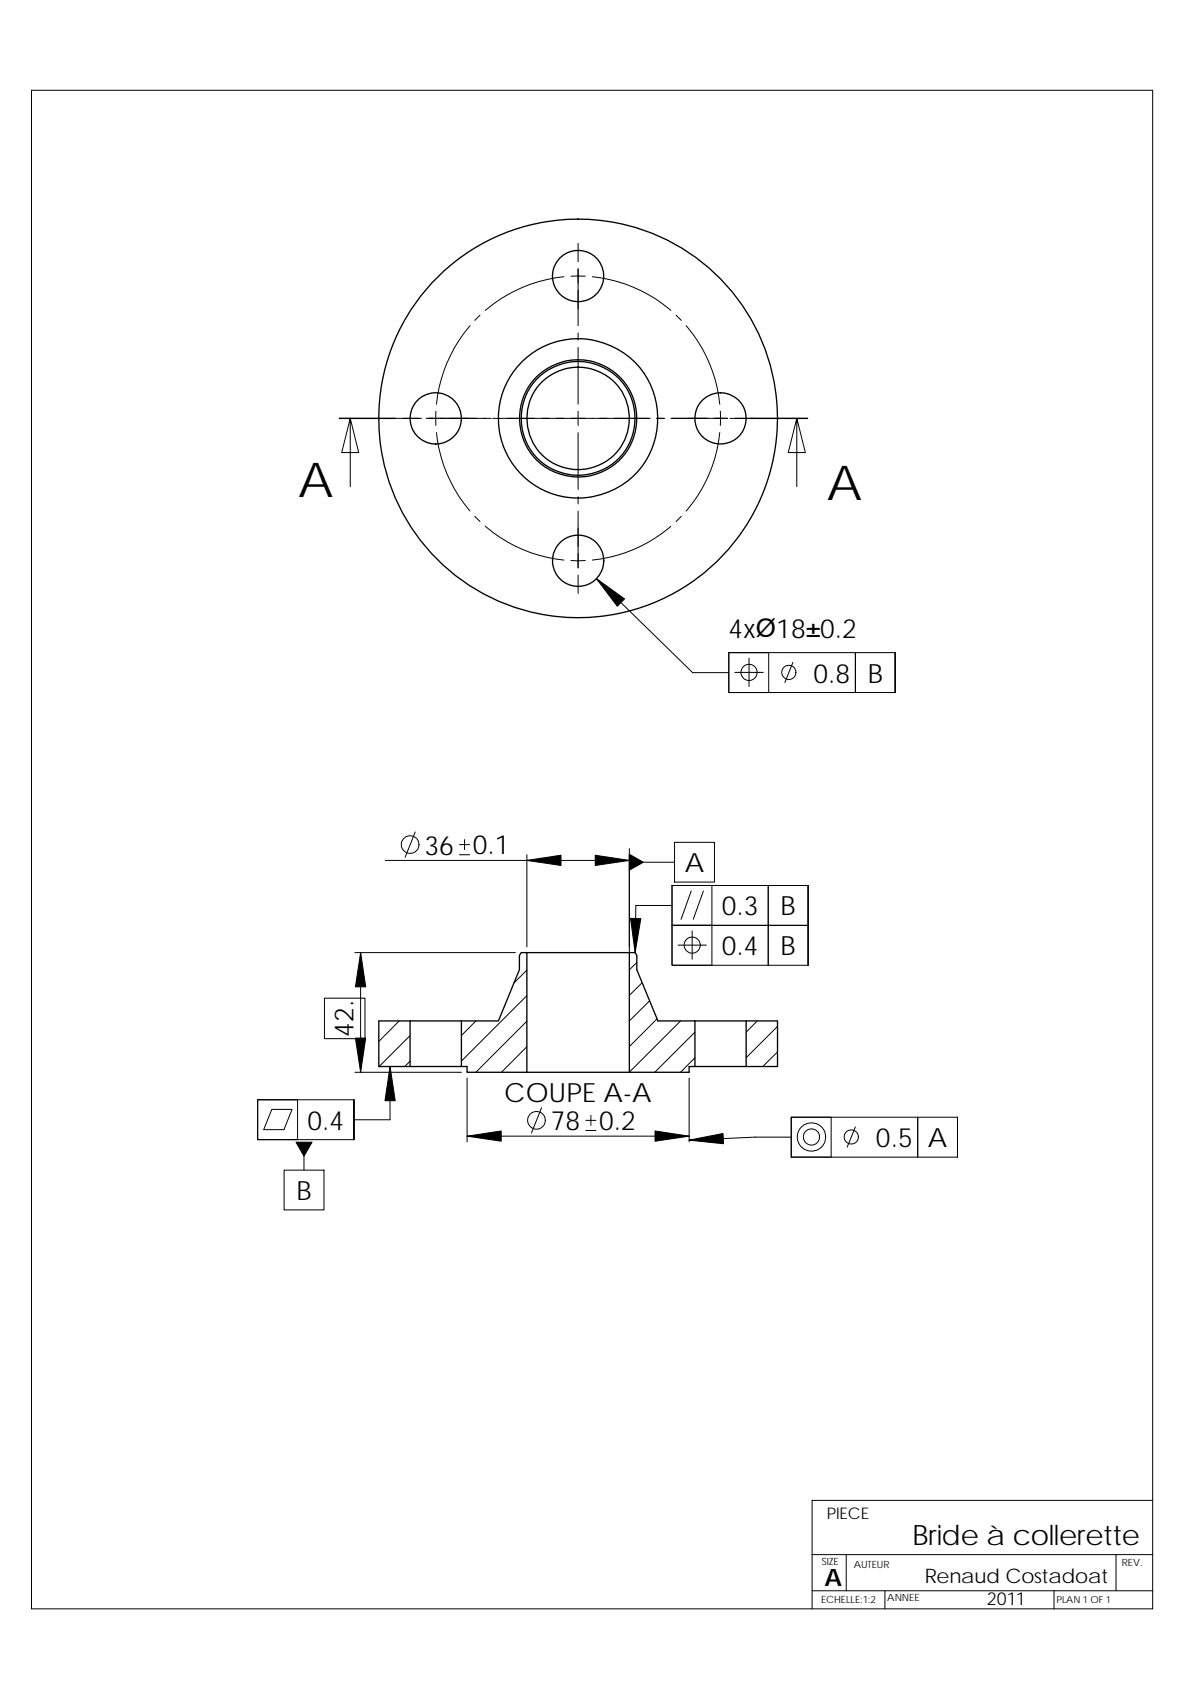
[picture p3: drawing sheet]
<svg xmlns="http://www.w3.org/2000/svg" width="210mm" height="297mm" viewBox="0 0 210 297" stroke-linecap="round" stroke-linejoin="round" font-family="sans-serif">
<g fill="none" stroke="#000" stroke-width=".18">
<path d="M5.5 15.9h196.9v266.7h-196.9zM82.5 57.2a25.2 25.2 0 0 0-5.9 13.8M84.3 55.4l-.9 .9M99 48.6a25.3 25.3 0 0 0-13.8 5.9M100.3 48.5h2.5M101.5 42.7v3.3M101.5 47.2v10M101.5 58.5v1.2M104 48.6a24.9 24.9 0 0 1 13.8 5.9M118.7 55.4l.9 .9M120.5 57.2a24.8 24.8 0 0 1 5.9 13.8M61.5 73.5l-1.5 6h3l-1.5-6v12"/>
<path d="M69.5 73.5h4.5M74.8 73.5h11.4M76.5 72.2v2.5M76.6 76a24.9 24.9 0 0 0 5.9 13.8M86.5 73.5h27.7M101.5 61v10M101.5 72.2v2.5M101.5 76v10M115.2 73.5h1.5M117.8 73.5h10M126.4 76a24.5 24.5 0 0 1-5.9 13.8M126.5 72.2v2.5"/>
<path d="M128.2 73.5h4.1M139.9 73.5l-1.5 6h3l-1.5-6v12M83.4 90.7l.9 .9M85.2 92.4a24.8 24.8 0 0 0 13.8 6M100.3 98.5h2.5M101.5 87.2v1.3M101.5 89.8v9.9M117.8 92.4a24.9 24.9 0 0 1-13.8 6M119.6 90.7l-.9 .9M101.5 101v3.2M104.7 101.6l16.9 16.5h6.4M128 114.6v7h7v-7"/>
<path d="M128 114.6h29.2v7h-29.2zM129 118.1h5M131.5 115.6v5M139.2 116.3l-1.4 3.6M150.2 114.6v7M67.6 151.1h42.9M72.9 146.1l-1.8 4.5M80.7 150.1h1.8M80.7 148.3h1.8M81.6 147.5v1.7M92.5 150.1v16.2M110.5 149v18.3"/>
<path d="M113 151.4h5.4M118 159h-6.4l-.1 8.3M118 155.5h23.9v14h-23.9v-7M118 155.5v7h23.9h-23.9M118 155.5v7h7M118.4 147.9h7v7h-7zM121.4 156.5l-1.8 5M123.5 156.5l-1.8 5M125 155.5v14h-7v-7M134.9 155.5v14M57 175.3h7.1v7.1h-7.1zM62.3 167.3h28.2"/>
<path d="M63.3 167.3v21M70.1 179.3l-3.6 3.6M83.6 179.3l-2.6 2.6M92.5 170.4l-2.2 2.2M92.5 174.9l-11.5 11.5M92.5 179.4l-8.9 8.9M111.8 169l-1.3 1.3M112.7 172.6l-2.2 2.2M114.1 175.8l-3.6 3.5M115.4 179l-4.9 4.8M119.1 166h4.9M119.5 179.3l-9 9"/>
<path d="M121.5 163.5v5M133 179.3l-2 2M45.2 193.2h16.9v7h-16.9zM47.7 194.9h3.6l-1.4 3.5h-3.6zM52.2 193.2v7M62.3 188.3h18.7M68.5 187.3v9.4h-6.4M72 181.9l-5.4 5.4M72 186.4l-.9 .9M82 199.6h39M82 189.3v11.2M92.5 183.8l-4.5 4.5"/>
<path d="M95.1 194.6l-1.8 4.4M102.9 198.6h1.7M102.9 196.8h1.7M103.8 195.9v1.8M121 189.3v11.2M122 181.3l-7 7M122 185.8l-2.5 2.5M136.5 180.3l-5.5 5.5M136.5 184.8l-2.6 2.5M138.9 196.2h29.2v7h-29.2zM138.9 199.7h-6.3l-11.6 .5M145.9 196.2v7"/>
<path d="M150.2 197.9l-1.4 3.6M161.1 196.2v7M49.9 205.5h7v7h-7zM53.4 203.1v2.4M142.6 279.4h59.8M142.6 273h59.8M148.6 273v6.4M155.4 279.4v3.2M185.1 279.4v3.2M196 273v6.4M202.4 263.5h-59.8v19.1"/>
<circle cx="131.5" cy="118.1" r="1.42"/>
<circle cx="138.5" cy="118.1" r="1.24"/>
<circle cx="72" cy="148.3" r="1.55"/>
<circle cx="121.5" cy="166" r="1.42"/>
<circle cx="94.2" cy="196.8" r="1.55"/>
<circle cx="142.5" cy="199.7" r="2.49"/>
<circle cx="142.5" cy="199.7" r="1.42"/>
<circle cx="149.5" cy="199.7" r="1.24"/>
</g>
<g fill="none" stroke="#000" stroke-width=".23">
<path d="M72 179.3h9M72 179.3v8M72 179.3h-5.5v8h5.5M81 179.3h6.5l3.7-9v-2.5l.3-.5h1v21h-10.5v-1h-1M81 179.3v8M92.5 167.3h18M110.5 167.3v21M110.5 167.3h1l.3 .5v2.5l3.7 9h6.5M122 179.3h9M122 179.3v8M131 179.3v8M131 179.3h5.5v8h-5.5"/>
<path d="M72 187.3h9M92.5 188.3h18M122 187.3h9M122 187.3h-1v1h-10.5"/>
<circle cx="101.5" cy="48.5" r="4.5"/>
<circle cx="76.5" cy="73.5" r="4.5"/>
<circle cx="101.5" cy="73.5" r="10"/>
<circle cx="101.5" cy="73.5" r="35"/>
<circle cx="101.5" cy="73.5" r="9"/>
<circle cx="101.5" cy="73.5" r="10.3"/>
<circle cx="101.5" cy="73.5" r="14"/>
<circle cx="126.5" cy="73.5" r="4.5"/>
<circle cx="101.5" cy="98.5" r="4.5"/>
</g>
<g fill="#000" stroke="#000" stroke-width=".18">
<path d="M104.7 101.6l5 3.6-1.3 1.3z" fill-rule="evenodd"/>
<path d="M92.5 151.1l6-.9v1.8z" fill-rule="evenodd"/>
<path d="M110.5 150l2.5 1.4-2.5 1.4z" fill-rule="evenodd"/>
<path d="M104.5 150.2l6 .9-6 .9z" fill-rule="evenodd"/>
<path d="M63.3 167.3l.9 6h-1.8z" fill-rule="evenodd"/>
<path d="M110.7 161.3h1.8l-1 6z" fill-rule="evenodd"/>
<path d="M62.4 182.3h1.8l-.9 6z" fill-rule="evenodd"/>
<path d="M68.5 187.3l.9 6h-1.8z" fill-rule="evenodd"/>
<path d="M82 199.6l6-1v1.8z" fill-rule="evenodd"/>
<path d="M115 198.6l6 1-6 .8z" fill-rule="evenodd"/>
<path d="M52 200.6h2.8l-1.4 2.5z" fill-rule="evenodd"/>
<path d="M121 200.2l6-1.1v1.8z" fill-rule="evenodd"/>
</g>
<path d="M59.5 73.5h10M131.9 73.5h10" fill="none" stroke="#000" stroke-width=".25"/>
<g font-size="8.4">
<text x="52.4" y="87.2">A</text>
<text x="145.2" y="87.9">A</text>
</g>
<text font-size="4.9" x="160.2" y="271.4">Bride à collerette</text>
<g font-size="4.7">
<text x="127.9" y="112">4xØ18±0.2</text>
<text x="142.8" y="119.9">0.8</text>
<text x="152.4" y="119.9">B</text>
<text x="74.5" y="150.1">36</text>
<text x="83" y="150">0.1</text>
<text x="120.2" y="153.2">A</text>
<text x="126.7" y="160.8">0.3</text>
<text x="137" y="160.8">B</text>
<text x="126.7" y="167.8">0.4</text>
<text x="137" y="167.8">B</text>
<text x="62.1" y="182.1" transform="rotate(-90 62.1 182.1)">42.</text>
<text x="88.6" y="193.6">COUPE A-A</text>
<text x="54" y="198.4">0.4</text>
<text x="96.7" y="198.5">78</text>
<text x="105.2" y="198.5">0.2</text>
<text x="153.8" y="201.5">0.5</text>
<text x="162.9" y="201.5">A</text>
<text x="52" y="210.8">B</text>
</g>
<text font-size="4.2" x="144.8" y="278.5">A</text>
<text font-size="3.5" x="162.4" y="278">Renaud Costadoat</text>
<text font-size="3.2" x="173.3" y="281.9">2011</text>
<text font-size="2.8" x="145.2" y="266.8">PIECE</text>
<g font-size="1.8">
<text x="144.3" y="274.9">SIZE</text>
<text x="149.9" y="275.3">AUTEUR</text>
<text x="197" y="275.1">REV.</text>
<text x="144.2" y="281.6">ECHELLE:1:2</text>
<text x="155.8" y="281.2">ANNEE</text>
</g>
<text font-size="1.7" x="185.5" y="281.6">PLAN 1 OF 1</text>
</svg>
